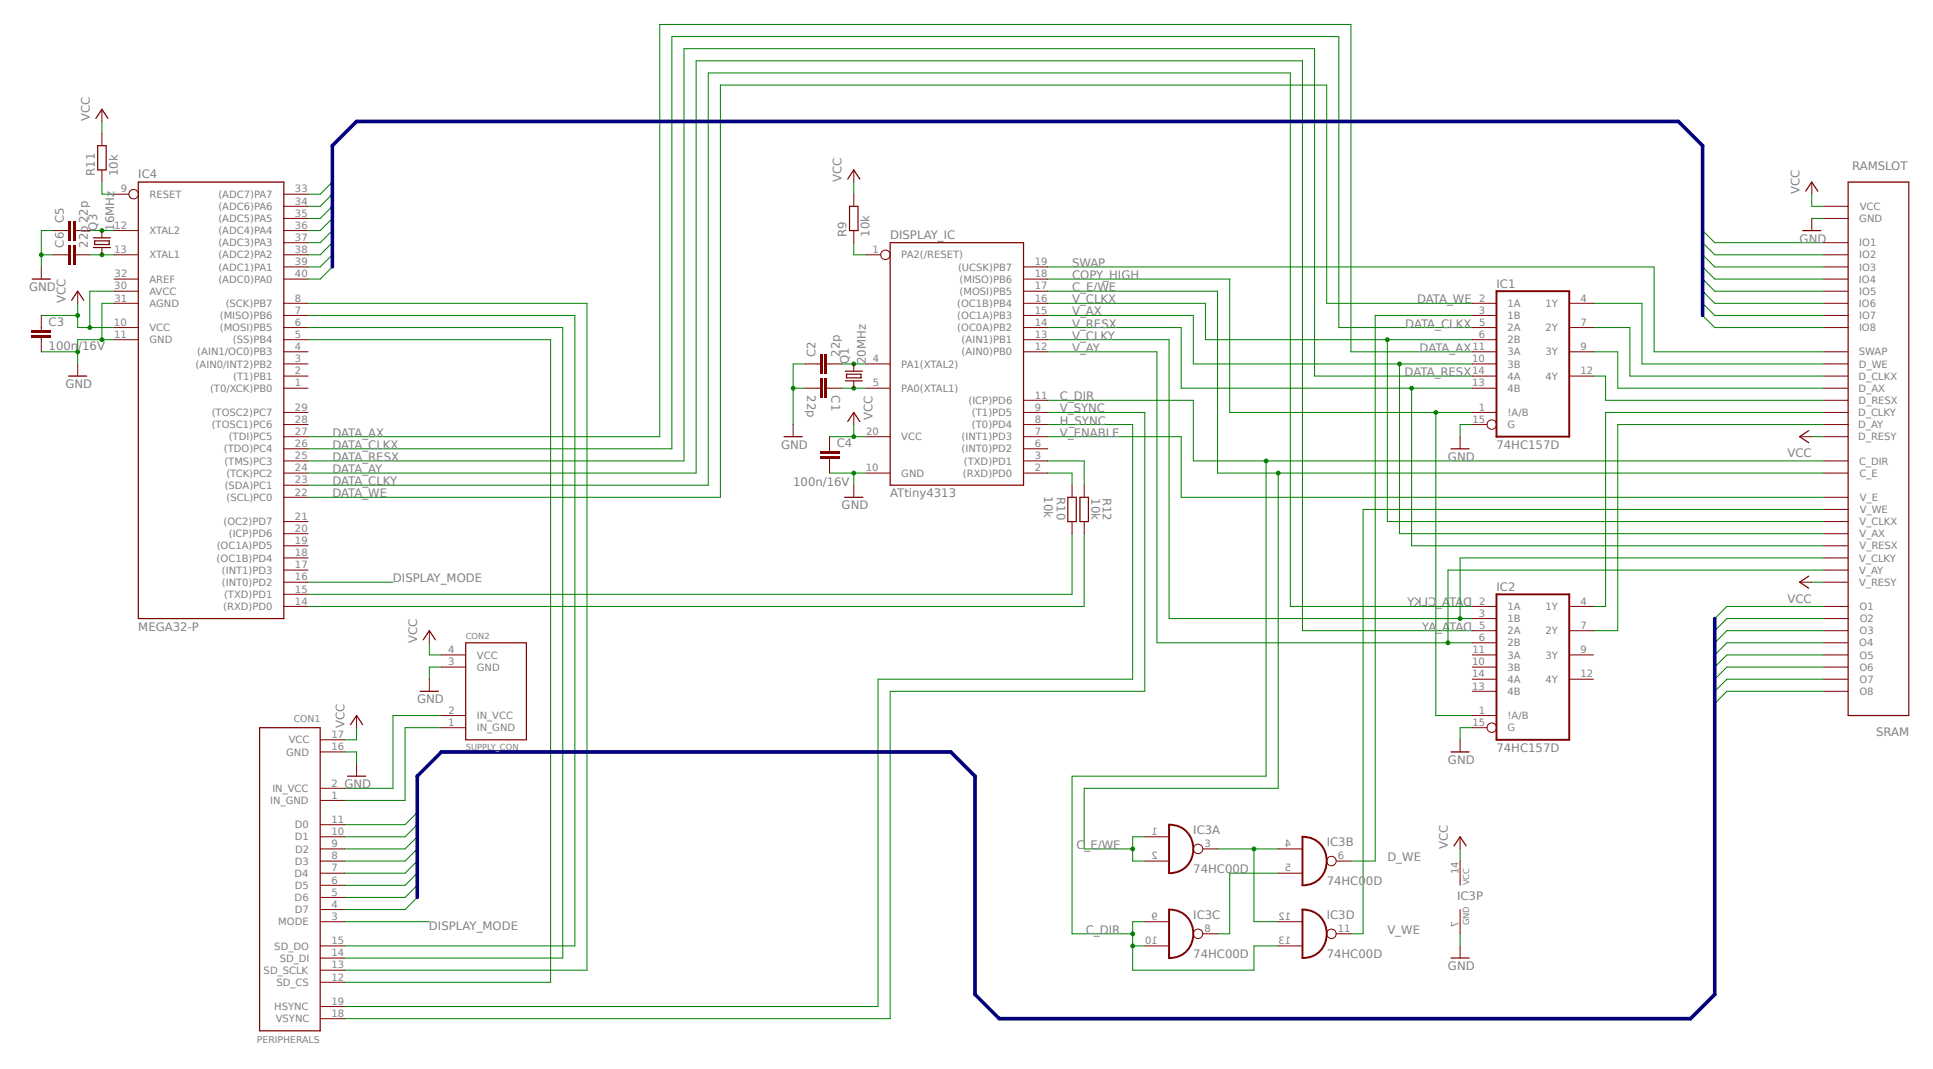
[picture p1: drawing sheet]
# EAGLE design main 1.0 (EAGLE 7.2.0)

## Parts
C1  22p  C-EUC0603  [C0603]
C2  22p  C-EUC0603  [C0603]
C3  100n/16V  C-EUC0603  [C0603]
C4  100n/16V  C-EUC0603  [C0603]
C5  22p  C-EUC0603  [C0603]
C6  22p  C-EUC0603  [C0603]
CON1  PERIPHERALS  [PERIPHERALS_CON]
CON2  SUPPLY_CON  [SUPPLY_CON]
DISPLAY_IC  ATtiny4313  TINY2313-*P*  [DIL20]
IC1  74HC157D  [SO16]
IC2  74HC157D  [SO16]
IC3  74HC00D  [SO14]
IC4  MEGA32-P  [DIL40]
Q1  20MHz  CRYSTALS-NOGND-HC49  [HC49]
Q3  16MHz  CRYSTALS-NOGND-HC49  [HC49]
R9  10k  R-EU_R0603  [R0603]
R10  10k  R-EU_R0603  [R0603]
R11  10k  R-EU_R0603  [R0603]
R12  10k  R-EU_R0603  [R0603]
RAMSLOT  SRAM  SLOT  [SLOT]

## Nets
C_DIR: DISPLAY_IC.11((ICP)PD6) IC3.9(C:I0) IC3.10(C:I1) IC3.13(D:I1) RAMSLOT.C_DIR RAMSLOT.C_DIRB(C_DIR)
C_E/WE: DISPLAY_IC.17((MOSI)PB5) IC3.1(A:I0) IC3.2(A:I1) RAMSLOT.C_E RAMSLOT.C_EB(C_E)
COPY_HIGH: DISPLAY_IC.18((MISO)PB6) IC1.1(!A!/B) IC2.1(!A!/B)
D_WE: IC1.3(1B) IC3.6(B:O)
DATA0: IC4.40((ADC0)PA0) RAMSLOT.IO1 RAMSLOT.IO1B(IO1)
DATA1: IC4.39((ADC1)PA1) RAMSLOT.IO2 RAMSLOT.IO2B(IO2)
DATA2: IC4.38((ADC2)PA2) RAMSLOT.IO3 RAMSLOT.IO3B(IO3)
DATA3: IC4.37((ADC3)PA3) RAMSLOT.IO4 RAMSLOT.IO4B(IO4)
DATA4: IC4.36((ADC4)PA4) RAMSLOT.IO5 RAMSLOT.IO5B(IO5)
DATA5: IC4.35((ADC5)PA5) RAMSLOT.IO6 RAMSLOT.IO6B(IO6)
DATA6: IC4.34((ADC6)PA6) RAMSLOT.IO7 RAMSLOT.IO7B(IO7)
DATA7: IC4.33((ADC7)PA7) RAMSLOT.IO8 RAMSLOT.IO8B(IO8)
DATA_AX: IC1.11(3A) IC4.27((TDI)PC5)
DATA_AY: IC2.5(2A) IC4.24((TCK)PC2)
DATA_CLKX: IC1.5(2A) IC4.26((TDO)PC4)
DATA_CLKY: IC2.2(1A) IC4.23((SDA)PC1)
DATA_RESX: IC1.14(4A) IC4.25((TMS)PC3)
DATA_WE: IC1.2(1A) IC4.22((SCL)PC0)
DISPLAY_MODE: CON1.3(MODE) IC4.16((INT0)PD2)
GND: C1.2 C2.1 C3.2 C4.2 C5.1 C6.1 CON1.16(GND) CON2.3(GND) DISPLAY_IC.10(GND) IC1.15(G) IC2.15(G) IC3.7(P:GND) IC4.11(GND) IC4.31(AGND) RAMSLOT.GND RAMSLOT.GNDB(GND)
H_SYNC: CON1.19(HSYNC) DISPLAY_IC.8((T0)PD4)
IN_GND: CON1.1(IN_GND) CON2.1(IN_GND)
MAIN_RX: IC4.14((RXD)PD0) R12.2
MAIN_TX: IC4.15((TXD)PD1) R10.2
N$1: IC4.9(RESET) R11.1
N$3: IC3.3(A:O) IC3.4(B:I0) IC3.12(D:I0)
N$4: IC3.5(B:I1) IC3.8(C:O)
N$7: CON1.2(IN_VCC) CON2.2(IN_VCC)
N$12: DISPLAY_IC.1(PA2(/RESET)) R9.1
N$15: DISPLAY_IC.3((TXD)PD1) R12.1
N$16: C5.2 IC4.12(XTAL2) Q3.2
N$17: C6.2 IC4.13(XTAL1) Q3.1
N$24: DISPLAY_IC.2((RXD)PD0) R10.1
N$30: C1.1 DISPLAY_IC.5(PA0(XTAL1)) Q1.1
N$31: C2.2 DISPLAY_IC.4(PA1(XTAL2)) Q1.2
N$47: IC1.4(1Y) RAMSLOT.D_WE RAMSLOT.D_WEB(D_WE)
N$48: IC1.7(2Y) RAMSLOT.D_CLKX RAMSLOT.D_CLKXB(D_CLKX)
N$49: IC1.9(3Y) RAMSLOT.D_AX RAMSLOT.D_AXB(D_AX)
N$50: IC1.12(4Y) RAMSLOT.D_RESX RAMSLOT.D_RESXB(D_RESX)
N$51: IC2.4(1Y) RAMSLOT.D_CLKY RAMSLOT.D_CLKYB(D_CLKY)
N$52: IC2.7(2Y) RAMSLOT.D_AY RAMSLOT.D_AYB(D_AY)
O0: CON1.11(D0) RAMSLOT.O1 RAMSLOT.O1B(O1)
O1: CON1.10(D1) RAMSLOT.O2 RAMSLOT.O2B(O2)
O2: CON1.9(D2) RAMSLOT.O3 RAMSLOT.O3B(O3)
O3: CON1.8(D3) RAMSLOT.O4 RAMSLOT.O4B(O4)
O4: CON1.7(D4) RAMSLOT.O5 RAMSLOT.O5B(O5)
O5: CON1.6(D5) RAMSLOT.O6 RAMSLOT.O6B(O6)
O6: CON1.5(D6) RAMSLOT.O7 RAMSLOT.O7B(O7)
O7: CON1.4(D7) RAMSLOT.O8 RAMSLOT.O8B(O8)
SD_CS: CON1.12(SD_CS) IC4.5((SS)PB4)
SD_DI: CON1.14(SD_DI) IC4.6((MOSI)PB5)
SD_DO: CON1.15(SD_DO) IC4.7((MISO)PB6)
SD_SCLK: CON1.13(SD_SCLK) IC4.8((SCK)PB7)
SWAP: DISPLAY_IC.19((UCSK)PB7) RAMSLOT.SWAP RAMSLOT.SWAPB(SWAP)
V_AX: DISPLAY_IC.15((OC1A)PB3) IC1.10(3B) RAMSLOT.V_AX RAMSLOT.V_AXB(V_AX)
V_AY: DISPLAY_IC.12((AIN0)PB0) IC2.6(2B) RAMSLOT.V_AY RAMSLOT.V_AYB(V_AY)
V_CLKX: DISPLAY_IC.16((OC1B)PB4) IC1.6(2B) RAMSLOT.V_CLKX RAMSLOT.V_CLKXB(V_CLKX)
V_CLKY: DISPLAY_IC.13((AIN1)PB1) IC2.3(1B) RAMSLOT.V_CLKY RAMSLOT.V_CLKYB(V_CLKY)
V_ENABLE: DISPLAY_IC.7((INT1)PD3) RAMSLOT.V_E RAMSLOT.V_EB(V_E)
V_RESX: DISPLAY_IC.14((OC0A)PB2) IC1.13(4B) RAMSLOT.V_RESX RAMSLOT.V_RESXB(V_RESX)
V_SYNC: CON1.18(VSYNC) DISPLAY_IC.9((T1)PD5)
V_WE: IC3.11(D:O) RAMSLOT.V_WE RAMSLOT.V_WEB(V_WE)
VCC: C3.1 C4.1 CON1.17(VCC) CON2.4(VCC) DISPLAY_IC.20(VCC) IC3.14(P:VCC) IC4.10(VCC) IC4.30(AVCC) R9.2 R11.2 RAMSLOT.D_RESY RAMSLOT.D_RESYB(D_RESY) RAMSLOT.V_RESY RAMSLOT.V_RESYB(V_RESY) RAMSLOT.VCC RAMSLOT.VCCB(VCC)
Unconnected: DISPLAY_IC.6((INT0)PD2) IC2.9(3Y) IC2.10(3B) IC2.11(3A) IC2.12(4Y) IC2.13(4B) IC2.14(4A) IC4.1((T0/XCK)PB0) IC4.2((T1)PB1) IC4.3((AIN0/INT2)PB2) IC4.4((AIN1/OC0)PB3) IC4.17((INT1)PD3) IC4.18((OC1B)PD4) IC4.19((OC1A)PD5) IC4.20((ICP)PD6) IC4.21((OC2)PD7) IC4.28((TOSC1)PC6) IC4.29((TOSC2)PC7)

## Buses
DATA[0..7]
O[0..7]

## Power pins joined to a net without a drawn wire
AREF: IC4.32(AREF)
GND: IC1.8(GND) IC2.8(GND)
VCC: IC1.16(VCC) IC2.16(VCC)
